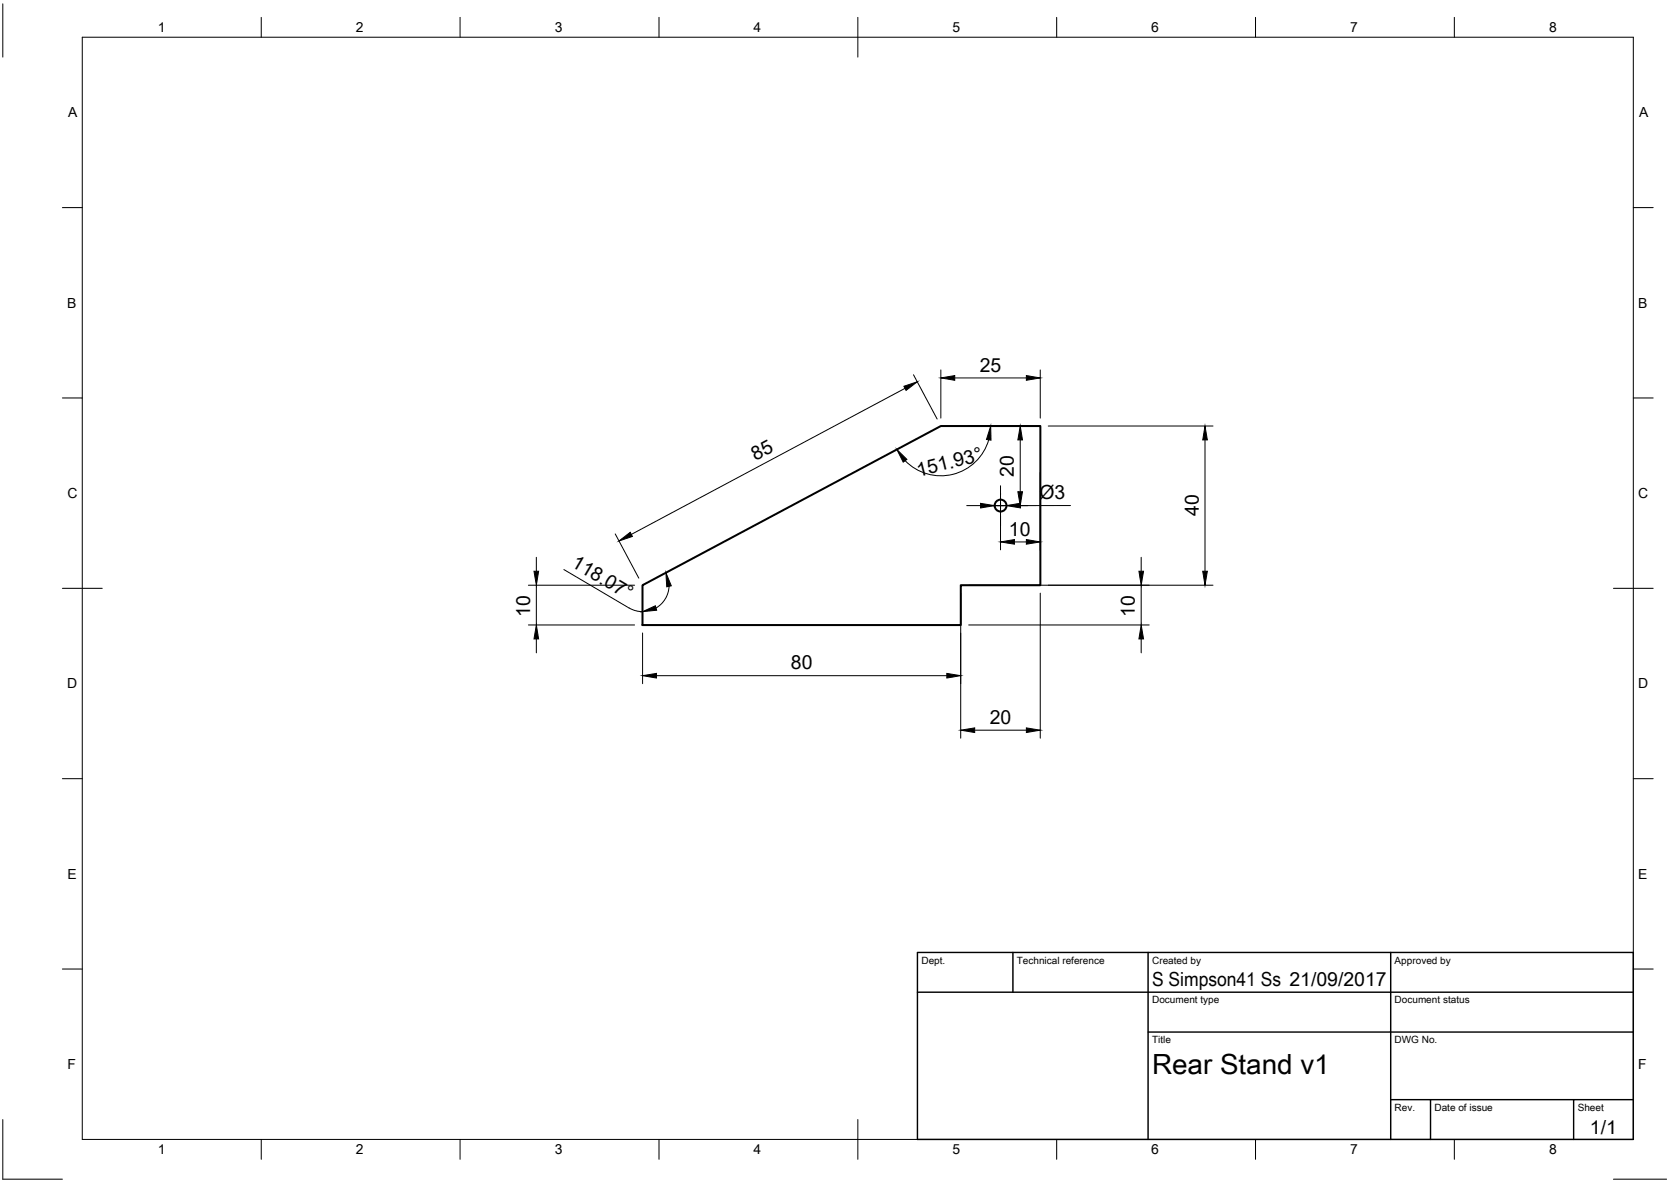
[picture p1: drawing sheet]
<svg xmlns="http://www.w3.org/2000/svg" width="420mm" height="297mm" viewBox="0 0 420 297" stroke-linecap="round" stroke-linejoin="round" font-family="sans-serif">
<!-- layer: Visible -->
<g fill="none" stroke="#000" stroke-width=".51">
<path d="M161.6 147.1l75-40h25v40h-20v10h-80z"/>
<circle cx="251.6" cy="127.1" r="1.49"/>
</g>
<!-- layer: Border -->
<g fill="none" stroke="#000" stroke-width=".25">
<path d="M.7 1v13.4M20.7 9.4h390v276.9h-390zM65.7 4.4v5M115.7 4.4v5M165.7 4.4v5M215.7 4.4v10M265.7 4.4v5M315.7 4.4v5M365.7 4.4v5M15.7 52.2h5M410.7 52.2h5M15.7 100h5"/>
<path d="M410.7 100h5M15.7 147.8h10M405.7 147.8h10M15.7 195.7h5M410.7 195.7h5M15.7 243.5h5M410.7 243.5h5M.7 281.3v15h15M65.7 286.3v5M115.7 286.3v5M165.7 286.3v5M215.7 281.3v10"/>
<path d="M265.7 286.3v5M315.7 286.3v5M365.7 286.3v5M405.7 296.3h13.4"/>
</g>
<!-- layer: TitleBlock -->
<path d="M230.7 239.4h180v46.9h-180zM254.7 239.4v9.9M288.7 239.4v46.9M349.7 239.4v46.9M230.7 249.3h180M288.7 259.4h122M349.7 276.4h61M359.7 276.4v9.9M395.7 276.4v9.9" fill="none" stroke="#000" stroke-width=".36"/>
<!-- layer: Dimensions -->
<g fill="none" stroke="#000" stroke-width=".25">
<path d="M227.5 97.6l-68.8 36.7M229.7 94.2l5.9 11.1M236.6 93v12.1M240.1 95h18M261.6 93v12.1M243.6 107.1h14.9M248.6 110.5a12.5 12.5 0 0 1-21 5.3M256.5 110.6v13M261.6 118.7v19.5M263.6 107.1h41.4M303 110.6v33M154.7 134.2l5.9 11.1"/>
<path d="M243.1 127.1h3.5M251.6 124.1v14.1M255.1 136.2h3M269.2 127l-20.6 .1M132.8 157.1h26.8M132.8 147.1h26.8M134.9 140.1v3.5M134.9 147.1v10M141.8 143.1l16.4 9.7M158.2 152.8l1.6 .7 1.8 .2M161.6 159.1v12.7M168.2 147.3a6.7 6.7 0 0 1-3.2 5.5"/>
<path d="M241.6 149.1v36.4M243.6 157.1h45.4M243.6 147.1h61.4M261.6 149.1v36.4M286.9 140.1v3.5M286.9 147.1v10M134.9 160.6v3.5M165.1 169.8h73M286.9 160.6v3.5M245.1 183.5h13"/>
</g>
<g fill="#000" stroke="#000" stroke-width=".25">
<path d="M227.3 97.1l3.3-1.2-2.8 2.2zM236.6 95l3.5-.6v1.2zM258.1 94.4l3.5 .6-3.5 .6zM225.5 113l2.5 2.4-.9 .7zM249.1 107.1l.1 3.5-1.2-.2zM256.5 107.1l.6 3.5h-1.2zM303 107.1l.6 3.5h-1.2zM155.6 136l2.9-2.2 .5 1zM246.6 126.5l3.5 .6-3.5 .6zM251.6 136.2l3.5-.6v1.2zM255.9 123.6h1.2l-.6 3.5zM253.1 127.1l3.5-.6v1.1z"/>
<path d="M258.1 135.6l3.5 .6-3.5 .6zM134.3 143.6h1.1l-.5 3.5zM161.6 153.7l3.2-1.5 .3 1.2zM167.4 143.9l1.4 3.3-1.2 .3zM286.4 143.6h1.1l-.6 3.5zM302.4 143.6h1.2l-.6 3.5zM134.9 157.1l.5 3.5h-1.1zM161.6 169.8l3.5-.6v1.2zM238.1 169.2l3.5 .6-3.5 .6zM286.9 157.1l.6 3.5h-1.1zM241.6 183.5l3.5-.6v1.2zM258.1 182.9l3.5 .6-3.5 .6z"/>
</g>
<!-- layer: Center Lines -->
<path d="M246.6 127.1h2.3M250.7 127.1h1.8M251.6 122.1v2.3M251.6 126.2v1.8M251.6 129.8v2.3M254.2 127.1h2.4" fill="none" stroke="#000" stroke-width=".25"/>
<text font-size="7" x="289.7" y="269.9">Rear Stand v1</text>
<g font-size="4.9">
<text x="246.4" y="93.4">25</text>
<text x="190" y="115.8" transform="rotate(-28 190 115.8)">85</text>
<text x="230.9" y="119.8" transform="rotate(-14 230.9 119.8)">151.93°</text>
<text x="255" y="119.8" transform="rotate(-90 255 119.8)">20</text>
<text x="261.4" y="125.4">Ø3</text>
<text x="301.4" y="129.7" transform="rotate(-90 301.4 129.7)">40</text>
<text x="253.7" y="134.6">10</text>
<text x="143.4" y="142.3" transform="rotate(30 143.4 142.3)">118.07°</text>
<text x="133.3" y="154.9" transform="rotate(-90 133.3 154.9)">10</text>
<text x="285.4" y="154.9" transform="rotate(-90 285.4 154.9)">10</text>
<text x="198.9" y="168.2">80</text>
<text x="248.9" y="181.9">20</text>
<text x="289.7" y="247.8">S Simpson41 Ss 21/09/2017</text>
<text x="399.8" y="284.9">1/1</text>
</g>
<g font-size="3.5">
<text x="39.7" y="8.1">1</text>
<text x="89.5" y="8.1">2</text>
<text x="139.5" y="8.1">3</text>
<text x="189.4" y="8.1">4</text>
<text x="239.5" y="8.1">5</text>
<text x="289.4" y="8.1">6</text>
<text x="339.5" y="8.1">7</text>
<text x="389.5" y="8.1">8</text>
<text x="17.1" y="29.5">A</text>
<text x="412.1" y="29.5">A</text>
<text x="16.9" y="77.3">B</text>
<text x="411.9" y="77.3">B</text>
<text x="16.9" y="125.2">C</text>
<text x="411.9" y="125.2">C</text>
<text x="16.9" y="173">D</text>
<text x="411.9" y="173">D</text>
<text x="16.9" y="220.9">E</text>
<text x="411.9" y="220.9">E</text>
<text x="16.9" y="268.7">F</text>
<text x="411.9" y="268.7">F</text>
<text x="39.7" y="290.1">1</text>
<text x="89.5" y="290.1">2</text>
<text x="139.5" y="290.1">3</text>
<text x="189.4" y="290.1">4</text>
<text x="239.5" y="290.1">5</text>
<text x="289.4" y="290.1">6</text>
<text x="339.5" y="290.1">7</text>
<text x="389.5" y="290.1">8</text>
</g>
<g font-size="2.5">
<text x="231.7" y="242.1">Dept.</text>
<text x="255.7" y="242.1">Technical reference</text>
<text x="289.7" y="242.1">Created by</text>
<text x="350.7" y="242.1">Approved by</text>
<text x="289.7" y="252.1">Document type</text>
<text x="350.7" y="252.1">Document status</text>
<text x="289.7" y="262.1">Title</text>
<text x="350.7" y="262.1">DWG No.</text>
<text x="350.7" y="279.1">Rev.</text>
<text x="360.7" y="279.1">Date of issue</text>
<text x="396.7" y="279.1">Sheet</text>
</g>
</svg>
